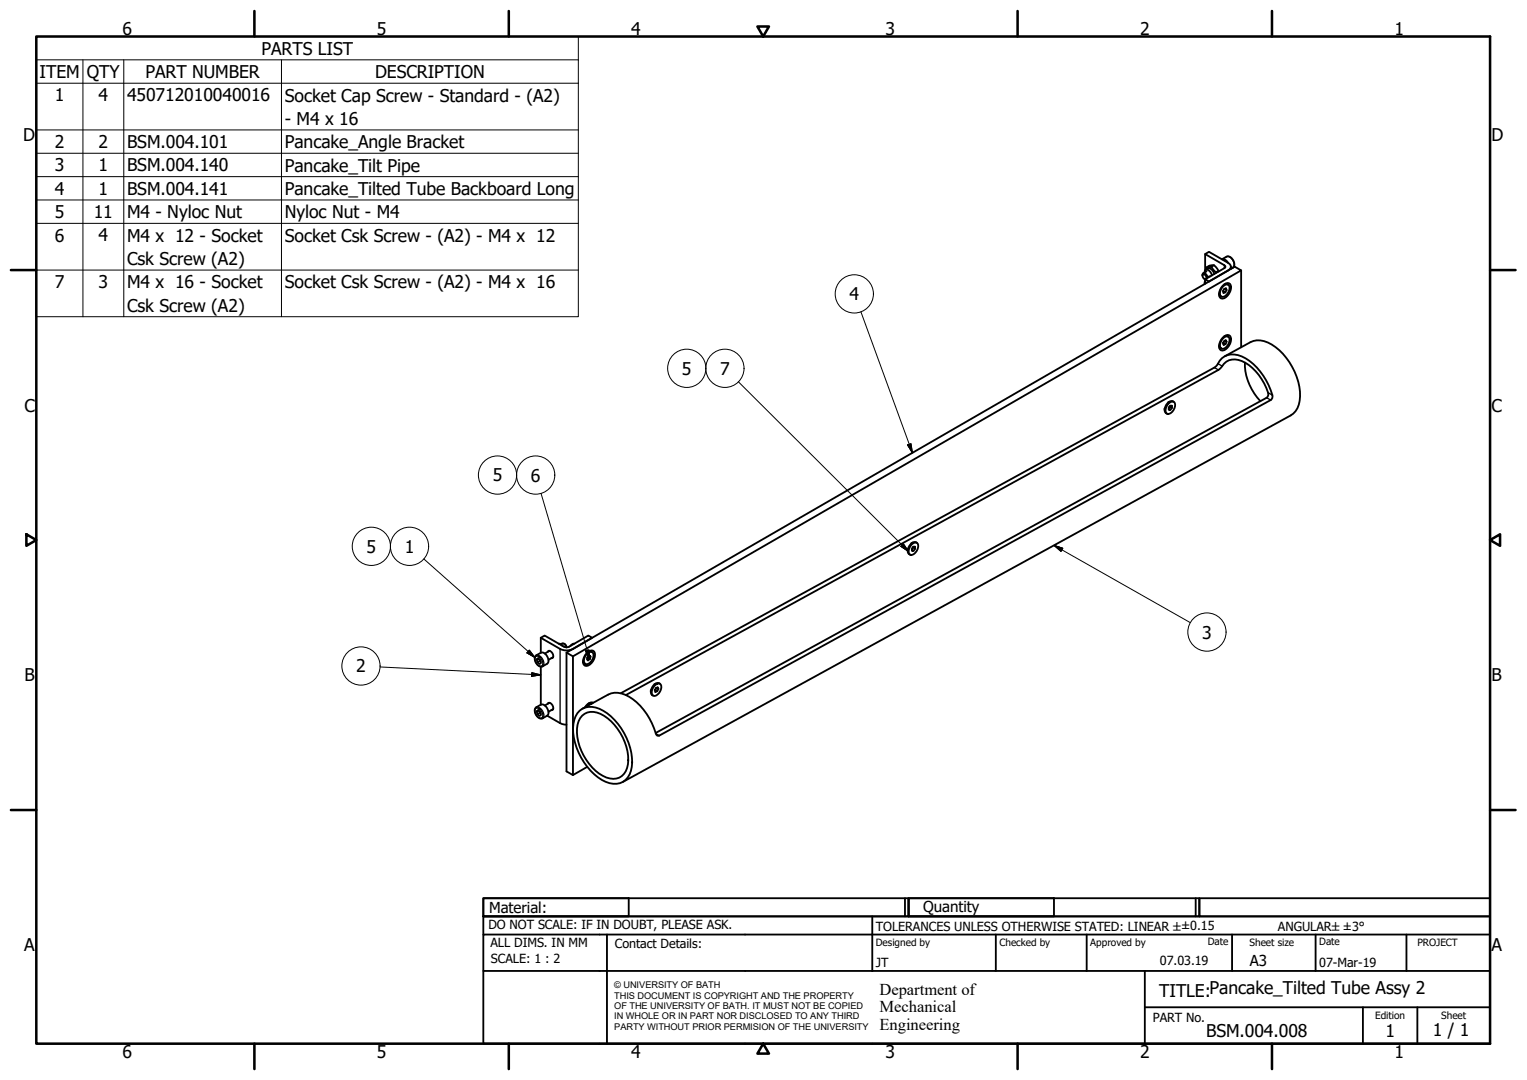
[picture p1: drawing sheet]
<svg xmlns="http://www.w3.org/2000/svg" width="420mm" height="297mm" viewBox="0 0 420 297" stroke-linecap="round" stroke-linejoin="round" font-family="sans-serif">
<!-- layer: Visible (ISO) -->
<g fill="none" stroke="#000" stroke-width=".51">
<path d="M330.9 75.8l.2-.7a1.09 1.09 0 0 1 1.2 1.2M331.4 76.8h.2M331.4 74.9l.3-.6a1.55 1.55 0 0 1 1.8 1.4M331.6 69.9l1.1-.6 5.3 3a1.08 1.08 0 0 1 .7 1 1.08 1.08 0 0 1-.7 1.1l-5.3 3-1.1-.6 5.3-3 .3-.5-.3-.4zM331.6 77.2l-.2 .9M331.6 69.9v4.4M331.6 76.8v1.2M331.7 74.2l.7-.3a1.62 1.62 0 0 1 1.7 1.5M332 76.6v-.3a.82 .82 0 0 0-1.1-.8 1.03 1.03 0 0 0 .7 1.3M332 74.6l-.9 .5M332 74.1l.1-.6 1.2-.2 1.3 1.6-.1 .2M332.1 73.5a1.73 1.73 0 0 1 2.9 .5l.3 .7"/>
<path d="M333 76l-.5 .1-.6 .5M334 72.9l-.7 .4M335.3 74.5l-.7 .4M336.4 78.6a1.49 1.49 0 0 1 2.1-.5 3.1 3.1 0 0 1-2.1 4 1.42 1.42 0 0 1-.7-2.3zM336.6 78.7a.98 .98 0 0 1 1.7 0 2.5 2.5 0 0 1-2.1 2.9 1.61 1.61 0 0 1 0-2.4zM336.9 78.2l.6-.1 .4 .2M336.9 79.4l.6 .4-.2-.5-.5 .2-.3 .6 .2 .5 .5-.2-.7-.4M337.5 79.8l-.3 .6M337.9 72.3a1.7 1.7 0 0 0-1.7-1l1.3-.7a2.01 2.01 0 0 1 2.1 2.4l-.2 .5-.7 .4v-.6M341.5 74.4v21.1M335.4 80.7l.2 .6 .5 .3M335.4 95l.2 .6 .5 .3"/>
<path d="M336.4 92.9a1.49 1.49 0 0 1 2.1-.5 3.1 3.1 0 0 1-2.1 4 1.42 1.42 0 0 1-.7-2.3zM336.6 94.3h.1M336.6 94.2v.1M336.8 92.8a.89 .89 0 0 1 1.1-.2 .89 .89 0 0 1 .4 1.1l-.1 .5a1.95 1.95 0 0 1-2.1 1.7 2.08 2.08 0 0 1 .7-3.1zM336.9 92.5l.6-.1 .4 .2M337 98l7.1-3.9a6.3 6.3 0 0 1 6.9 1.4 17.2 17.2 0 0 1 6.6 14.7 5.4 5.4 0 0 1-2.5 4.1l-183.8 100.8M337 93.7l.5 .3-.2-.4-.5 .2-.3 .7 .2 .4 .5-.3-.6-.3M337.5 94l-.3 .6M342.5 99.7a15.1 15.1 0 0 0 4.3 10.6M320.4 112.3v.5M321.5 111.1a1.1 1.1 0 0 1 1.7-.3 2.51 2.51 0 0 1-1.8 3.1 1.41 1.41 0 0 1-.3-2.4zM321.8 110.5l-.4 .2"/>
<path d="M321.8 111.8l.7 .4-.5 .5M321.8 111.8v.1M321.8 111.8h.1M322.5 112.2v-.6h-.5l-.4 .5v.6h.4l-.4-.2M323 110.5a1.49 1.49 0 0 0-2.2 .9 1.5 1.5 0 0 0 .3 2.4M249.7 151v.5M250.7 149.9a1.19 1.19 0 0 1 1.8-.4 2.51 2.51 0 0 1-1.8 3.1 1.33 1.33 0 0 1-.3-2.2zM251.1 149.2l-.4 .3M251.2 150.6l.6 .3-.4 .6M251.2 150.6h-.1M251.8 150.9v-.5h-.5l-.4 .5v.6h.5l-.5-.3M252.3 149.3a1.45 1.45 0 0 0-2.2 .9 1.47 1.47 0 0 0 .3 2.4"/>
<path d="M148.8 175.4l1.1-.6 5.3 3.1 .7 .1 .7-.1 5.3-3.1 1 .6-5.8 3.3a3.8 3.8 0 0 1-3-.2zM148.8 175.4v4.1M150.7 179.3l.2-.2a1.26 1.26 0 0 1 1.1 .6 1.26 1.26 0 0 1 0 1.3h-.3M151.2 179l-1.3 .8M153.7 177l.6 .2 .5 .5M155.2 177l.4 .4 .3 .6-.2-.3a.89 .89 0 0 0-1.4-.5M155.9 179.5l1.7 1v32.7M158 177l-.5 .2-.6 .5M161.4 179.7a1.24 1.24 0 0 1 1.1-.8 1.24 1.24 0 0 1 1.2 .7 3.2 3.2 0 0 1-2.3 3.6 1.42 1.42 0 0 1-.7-2.4zM161.6 179.8a.99 .99 0 0 1 1.7 0 2.47 2.47 0 0 1-2.1 2.9 1.61 1.61 0 0 1 0-2.5zM161.9 179.2l.6-.1 .4 .3M147.4 180.4l1.4-.9a2.01 2.01 0 0 1 1.8 3l-1.3 .8a2.02 2.02 0 0 1-1.9-2.9z"/>
<path d="M147.7 195.6l.4-.2 .6 .5 .2 .7-.4 .3-.6-.5zM147.7 181.3l.4-.2 .6 .5 .2 .7-.4 .3-.6-.5zM148.1 195.4l-.4 .2M148.1 181.1l-.4 .2M148.5 195.7l.1 .3M148.5 181.4l.1 .3M148.6 196l-.7 .4M148.6 196l.2 .1M148.6 181.7l-.7 .4M148.6 181.7l.2 .1M148.8 183.4v10.4M148.8 193.8a2.01 2.01 0 0 1 1.8 3"/>
<path d="M148.8 193.8l-1.2 .7a1.95 1.95 0 0 0-.1 2.1 1.95 1.95 0 0 0 1.8 1l1.3-.8M150.6 196.8l3.5 2.1 1.8 .4M150.7 193.6l.2-.3a1.26 1.26 0 0 1 1.1 .7 1.26 1.26 0 0 1 0 1.3h-.3M151.2 193.3l-1.3 .7M152.2 195l-1.3 .8M152.2 180.7l-1.3 .8M157.6 180.5l183.9-106.1-1.8-1.1-183.8 106.2v32.7l1.7 1 4-2.3M159.5 195.5a5.3 5.3 0 0 1 6.5 0 17.2 17.2 0 0 1 7.8 15.4 4.8 4.8 0 0 1-7.1 4.1 17 17 0 0 1-8.9-15.9 6 6 0 0 1 1.7-3.6zM160.2 196.8a4.6 4.6 0 0 1 6 .1 14.9 14.9 0 0 1 6.6 13.3 4.2 4.2 0 0 1-5.9 3.7 14.5 14.5 0 0 1-8-14.6l.7-1.8zM160.4 181.8l.2 .5 .4 .3M161.6 180.9h.1M161.7 180.7l-.1 .2"/>
<path d="M161.9 193.5l.6-.1 .2 .2a1.65 1.65 0 0 0-1.4 .8M162.1 180.4l.4 .2-.3-.3-.5 .4-.2 .6 .3 .3 .5-.3-.7-.4M162.5 180.6l-.2 .7M163.2 193.3a1.99 1.99 0 0 0-2.2 1.2M170.8 190.7l163.3-89.6 .6-.5a4.9 4.9 0 0 1 7-2.6 16.8 16.8 0 0 1 8.4 11.1l-.5 .9-168.2 92.3a.68 .68 0 0 1-1-.6 17 17 0 0 0-8.3-10.6 5.5 5.5 0 0 0-4.8-.1l-7 3.9M172.2 191.2l163.1-89.5 .6-.5a4.3 4.3 0 0 1 5.8-1.9 14.3 14.3 0 0 1 7.3 9.1l-.5 1-168.1 92.2M179.1 189.8v.5M180 188.7a1.21 1.21 0 0 1 1.8-.4 2.33 2.33 0 0 1-2.1 3.1 1.86 1.86 0 0 1 .3-2.7zM180.2 189.7h.1M180.4 188l-.4 .2M180.7 189.2l.5 .3-.2-.5-.6 .3-.3 .6 .2 .4 .5-.2M181.2 189.5l-.4 .6-.6-.4"/>
<path d="M181.6 188.1a1.48 1.48 0 0 0-2.1 .9 1.47 1.47 0 0 0 .2 2.3"/>
</g>
<!-- layer: Visible Narrow (ISO) -->
<path d="M336.9 72.9v.9M337.5 70.6a2.01 2.01 0 0 1 1.7 3M334.1 101.1l1.2 .6M335.1 100l1.2 .7M348.5 109.4l1.1 .6M348.9 108l1.2 .7M154.1 178.5v20.4M147.5 194.8a1.78 1.78 0 0 1 1.6 2.6 1.77 1.77 0 0 1-1.6-2.6zM147.5 180.5a1.78 1.78 0 0 1 1.6 2.7 1.77 1.77 0 0 1-1.6-2.7zM147.6 194.5a2.03 2.03 0 0 1 1.7 3.1M147.6 180.2a2.03 2.03 0 0 1 1.7 3.1M180.4 201.8l1 .5" fill="none" stroke="#000" stroke-width=".36"/>
<!-- layer: Visible (ISO) -->
<circle cx="180.2" cy="189.7" r=".25" fill="#000"/>
<!-- layer: Symbol (ISO) -->
<g fill="none" stroke="#000" stroke-width=".28">
<path d="M10 16.5v-6.5h149.1v6.5M10 16.5h149.1v6.4M10 16.5v70.6h149.1v-64.2M22.8 16.5v70.6M34.1 16.5v70.6M77.4 16.5v70.6M10 22.9h149.1M10 35.7h149.1M10 42.1h149.1M10 48.6h149.1M10 55h149.1M10 61.4h149.1"/>
<path d="M10 74.3h149.1M236.9 85.8l14.2 38.8M203.2 105l46.8 46.7M148.9 135.7l13.4 45.6M249.7 122.4l1-.4 .4 2.6zM116.6 153.7l30.6 27.1M247.9 150.3l.7-.7 1.4 2.1zM290 150l2.4 .8-.5 .9zM290 150l37.5 21.2M145.6 178.8l1.6 2-2.2-1.2zM161.1 179l1-.3 .2 2.6zM104.6 183.4l44.2 2.2"/>
<path d="M146.3 185l2.5 .6-2.5 .4z"/>
<circle cx="235.1" cy="80.8" r="5.3"/>
<circle cx="189" cy="101.3" r="5.3"/>
<circle cx="199.5" cy="101.3" r="5.3"/>
<circle cx="136.9" cy="130.7" r="5.3"/>
<circle cx="147.4" cy="130.7" r="5.3"/>
<circle cx="102.2" cy="150.3" r="5.3"/>
<circle cx="112.7" cy="150.3" r="5.3"/>
<circle cx="332.1" cy="173.8" r="5.3"/>
<circle cx="99.3" cy="183.2" r="5.3"/>
</g>
<!-- layer: Border (ISO) -->
<g fill="none" stroke="#000" stroke-width=".7">
<path d="M10 10h400v277h-400zM70 3v7M140 3v7M208.4 7.3h3.2l-1.6 2.7zM280 3v7M350 3v7M3 74.3h7M410 74.3h7M7.3 146.9l2.7 1.6-2.7 1.6zM410 148.5l2.7-1.6v3.2zM3 222.8h7M410 222.8h7"/>
<path d="M70 287v7M140 287v7M210 287l1.6 2.8h-3.2zM280 287v7M350 287v7"/>
</g>
<!-- layer: Title (ISO) -->
<g fill="none" stroke="#000" stroke-width=".51">
<path d="M133 247h40v5h-40zM133 247h117v5h-117zM133 257v-5h277v5M133 257h277v30h-277zM167 257v30M240 252v15M249 247v5M250 247h40v5h-40zM250 247h80v5h-80zM274 257v10M299 257v10M329 247v5"/>
<path d="M330 247h80v5h-80zM339 257v10M362 257v10M387 257v10M133 267h277M315 277h95M315 267v20M375 277v10M390 277v10"/>
</g>
<!-- layer: Symbol (ISO) -->
<path d="M249.7 122.4l1.4 2.2zM249.7 122.4l1-.4 .4 2.6zM247.9 150.3l2.1 1.4zM247.9 150.3l.7-.7 1.4 2.1zM290 150l2.4 .8zM290 150l2.4 .8-.5 .9zM145 179.6l2.2 1.2zM145.6 178.8l1.6 2-2.2-1.2zM161.1 179l1.2 2.3zM161.1 179l1-.3 .2 2.6zM146.3 186l2.5-.4zM146.3 185l2.5 .6-2.5 .4z" fill="#000" stroke="#000" stroke-width=".28"/>
<g font-size="4.8">
<text x="33.7" y="9.6">6</text>
<text x="103.7" y="9.6">5</text>
<text x="173.7" y="9.6">4</text>
<text x="243.7" y="9.6">3</text>
<text x="313.7" y="9.6">2</text>
<text x="383.7" y="9.6">1</text>
<text x="72" y="15">PARTS LIST</text>
<text x="10.9" y="21.4">ITEM</text>
<text x="23.9" y="21.5">QTY</text>
<text x="40" y="21.4">PART NUMBER</text>
<text x="103.2" y="21.5">DESCRIPTION</text>
<text x="15.1" y="27.9">1</text>
<text x="27.1" y="27.8">4</text>
<text x="34.9" y="27.9">450712010040016</text>
<text x="78.4" y="27.9">Socket Cap Screw - Standard - (A2)</text>
<text x="78.4" y="34.3">- M4 x 16</text>
<text x="6.3" y="38.9">D</text>
<text x="15.1" y="40.7">2</text>
<text x="27.1" y="40.7">2</text>
<text x="34.9" y="40.7">BSM.004.101</text>
<text x="78.4" y="40.8">Pancake_Angle Bracket</text>
<text x="410.4" y="38.9">D</text>
<text x="15.1" y="47.1">3</text>
<text x="27.1" y="47.1">1</text>
<text x="34.9" y="47.1">BSM.004.140</text>
<text x="78.4" y="47.2">Pancake_Tilt Pipe</text>
<text x="15.1" y="53.5">4</text>
<text x="27.1" y="53.5">1</text>
<text x="34.9" y="53.6">BSM.004.141</text>
<text x="78.4" y="53.6">Pancake_Tilted Tube Backboard Long</text>
<text x="15.1" y="60">5</text>
<text x="25.8" y="60">11</text>
<text x="34.9" y="60">M4 - Nyloc Nut</text>
<text x="78.4" y="60">Nyloc Nut - M4</text>
<text x="15.1" y="66.4">6</text>
<text x="27.1" y="66.4">4</text>
<text x="34.9" y="66.5">M4 x 12 - Socket</text>
<text x="78.4" y="66.5">Socket Csk Screw - (A2) - M4 x 12</text>
<text x="34.9" y="72.9">Csk Screw (A2)</text>
<text x="15.1" y="79.2">7</text>
<text x="27.1" y="79.3">3</text>
<text x="34.9" y="79.3">M4 x 16 - Socket</text>
<text x="78.4" y="79.3">Socket Csk Screw - (A2) - M4 x 16</text>
<text x="233.7" y="82.6">4</text>
<text x="34.9" y="85.7">Csk Screw (A2)</text>
<text x="187.6" y="103">5</text>
<text x="198.1" y="103">7</text>
<text x="6.7" y="113.2">C</text>
<text x="410.4" y="113.2">C</text>
<text x="135.6" y="132.4">5</text>
<text x="146.1" y="132.4">6</text>
<text x="100.9" y="152">5</text>
<text x="111.4" y="152">1</text>
<text x="330.8" y="175.6">3</text>
<text x="98" y="185">2</text>
<text x="6.8" y="187.4">B</text>
<text x="410.4" y="187.4">B</text>
<text x="6.7" y="261.7">A</text>
<text x="410.4" y="261.7">A</text>
<text x="319" y="274.2">TITLE:Pancake_Tilted Tube Assy 2</text>
<text x="331.9" y="285.3">BSM.004.008</text>
<text x="381.2" y="285.3">1</text>
<text x="394.2" y="285">1 / 1</text>
<text x="33.7" y="291">6</text>
<text x="103.7" y="290.9">5</text>
<text x="173.7" y="290.9">4</text>
<text x="243.7" y="291">3</text>
<text x="313.7" y="291">2</text>
<text x="383.7" y="290.9">1</text>
</g>
<g font-size="4.6">
<text x="242" y="273.7">Department of</text>
<text x="242" y="278.4">Mechanical</text>
<text x="242" y="283.2">Engineering</text>
</g>
<g font-size="4.1">
<text x="134.6" y="251.1">Material:</text>
<text x="254" y="250.8">Quantity</text>
<text x="343.9" y="265.6">A3</text>
</g>
<g font-size="3.5">
<text x="134.4" y="255.6">DO NOT SCALE: IF IN DOUBT, PLEASE ASK.</text>
<text x="241" y="256">TOLERANCES UNLESS OTHERWISE STATED: LINEAR ±±0.15</text>
<text x="351.6" y="256">ANGULAR±±3°</text>
<text x="134.9" y="260.6">ALL DIMS. IN MM</text>
<text x="169.2" y="260.6">Contact Details:</text>
<text x="135.1" y="264.8">SCALE: 1 : 2</text>
<text x="241" y="266">JT</text>
<text x="319.2" y="265.5">07.03.19</text>
<text x="363" y="266">07-Mar-19</text>
<text x="317.2" y="281.2">PART No.</text>
</g>
<g font-size="2.8">
<text x="241" y="260.1">Designed by</text>
<text x="275" y="260.1">Checked by</text>
<text x="300" y="260.1">Approved by</text>
<text x="332.3" y="260">Date</text>
<text x="343.8" y="260.1">Sheet size</text>
<text x="363" y="260">Date</text>
<text x="390" y="260.1">PROJECT</text>
<text x="378.4" y="280.1">Edition</text>
<text x="396.6" y="280.1">Sheet</text>
</g>
<g font-size="2.5">
<text x="169" y="271.9">© UNIVERSITY OF BATH</text>
<text x="169" y="274.7">THIS DOCUMENT IS COPYRIGHT AND THE PROPERTY</text>
<text x="169" y="277.5">OF THE UNIVERSITY OF BATH. IT MUST NOT BE COPIED</text>
<text x="169" y="280.4">IN WHOLE OR IN PART NOR DISCLOSED TO ANY THIRD</text>
<text x="169" y="283.2">PARTY WITHOUT PRIOR PERMISION OF THE UNIVERSITY</text>
</g>
</svg>
